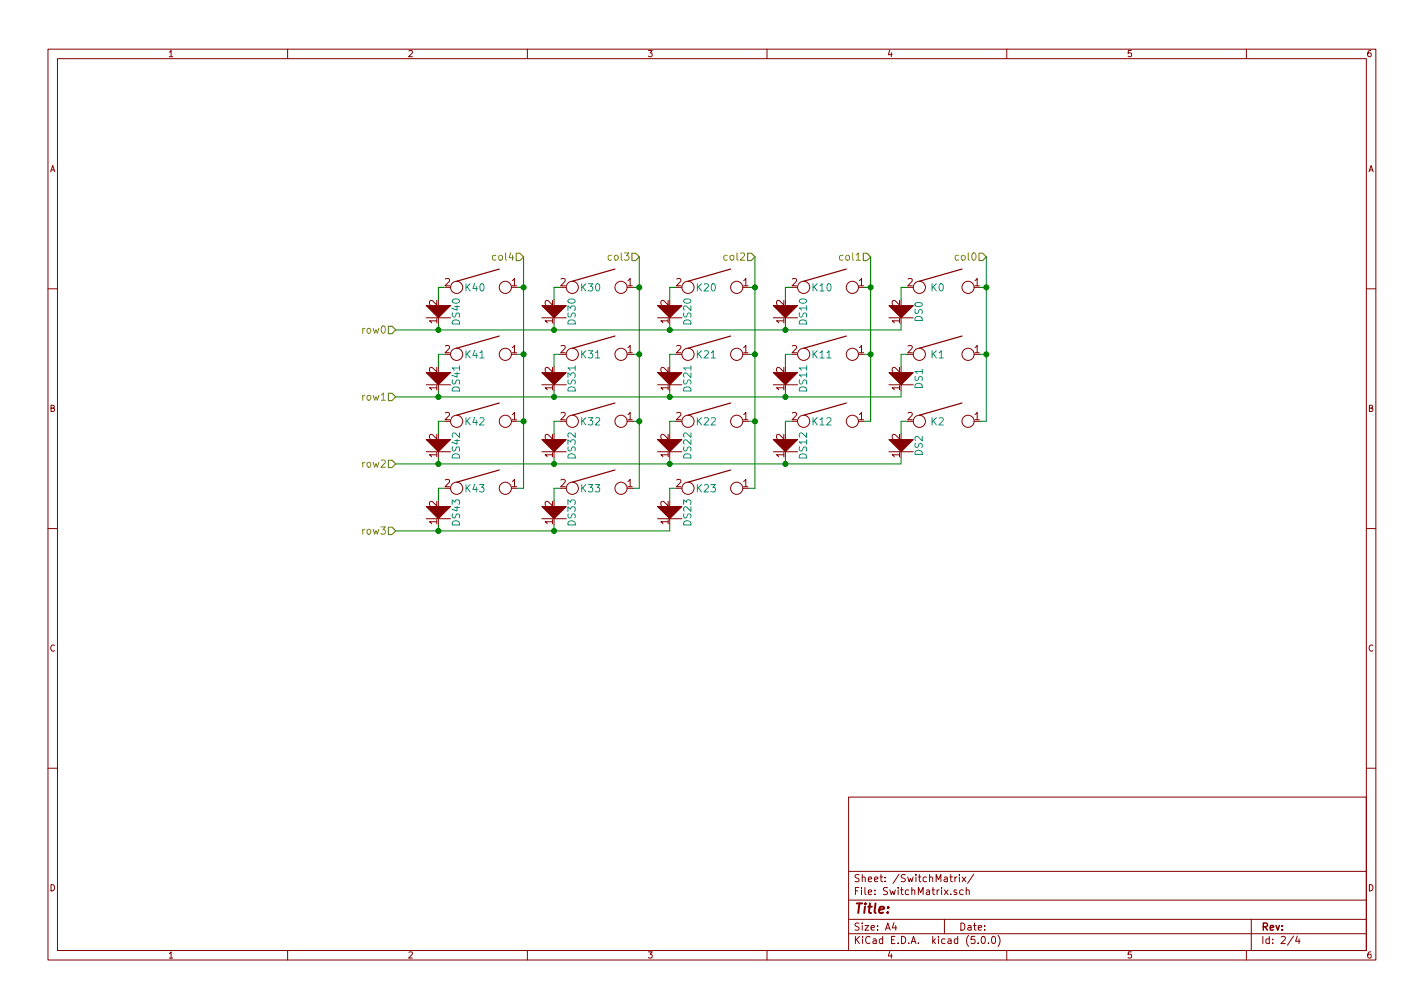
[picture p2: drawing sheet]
EESchema Schematic File Version 4
LIBS:FNH35_rev1-cache
EELAYER 26 0
EELAYER END
$Descr A4 11693 8268
encoding utf-8
Sheet 2 4
Title ""
Date ""
Rev ""
Comp ""
Comment1 ""
Comment2 ""
Comment3 ""
Comment4 ""
$EndDescr
$Comp
L keyboard_parts:KEYSW K40
U 1 1
P 3950 2350
F 0 "K40" H 3900 2350 60  0000 C CNN
F 1 "KEYSW" H 3950 2250 60  0001 C CNN
F 2 "keyswitches:Kailh_socket" H 3950 2350 60  0001 C CNN
F 3 "" H 3950 2350 60  0000 C CNN
	1    3950 2350
	1    0    0    -1  
$EndComp
$Comp
L keyboard_parts:KEYSW K41
U 1 1
P 3950 2900
F 0 "K41" H 3900 2900 60  0000 C CNN
F 1 "KEYSW" H 3950 2800 60  0001 C CNN
F 2 "keyswitches:Kailh_socket" H 3950 2900 60  0001 C CNN
F 3 "" H 3950 2900 60  0000 C CNN
	1    3950 2900
	1    0    0    -1  
$EndComp
$Comp
L keyboard_parts:KEYSW K30
U 1 1
P 4900 2350
F 0 "K30" H 4850 2350 60  0000 C CNN
F 1 "KEYSW" H 4900 2250 60  0001 C CNN
F 2 "keyswitches:Kailh_socket" H 4900 2350 60  0001 C CNN
F 3 "" H 4900 2350 60  0000 C CNN
	1    4900 2350
	1    0    0    -1  
$EndComp
$Comp
L keyboard_parts:KEYSW K31
U 1 1
P 4900 2900
F 0 "K31" H 4850 2900 60  0000 C CNN
F 1 "KEYSW" H 4900 2800 60  0001 C CNN
F 2 "keyswitches:Kailh_socket" H 4900 2900 60  0001 C CNN
F 3 "" H 4900 2900 60  0000 C CNN
	1    4900 2900
	1    0    0    -1  
$EndComp
$Comp
L keyboard_parts:KEYSW K42
U 1 1
P 3950 3450
F 0 "K42" H 3900 3450 60  0000 C CNN
F 1 "KEYSW" H 3950 3350 60  0001 C CNN
F 2 "keyswitches:Kailh_socket" H 3950 3450 60  0001 C CNN
F 3 "" H 3950 3450 60  0000 C CNN
	1    3950 3450
	1    0    0    -1  
$EndComp
$Comp
L keyboard_parts:KEYSW K32
U 1 1
P 4900 3450
F 0 "K32" H 4850 3450 60  0000 C CNN
F 1 "KEYSW" H 4900 3350 60  0001 C CNN
F 2 "keyswitches:Kailh_socket" H 4900 3450 60  0001 C CNN
F 3 "" H 4900 3450 60  0000 C CNN
	1    4900 3450
	1    0    0    -1  
$EndComp
$Comp
L keyboard_parts:KEYSW K20
U 1 1
P 5850 2350
F 0 "K20" H 5800 2350 60  0000 C CNN
F 1 "KEYSW" H 5850 2250 60  0001 C CNN
F 2 "keyswitches:Kailh_socket" H 5850 2350 60  0001 C CNN
F 3 "" H 5850 2350 60  0000 C CNN
	1    5850 2350
	1    0    0    -1  
$EndComp
$Comp
L keyboard_parts:KEYSW K21
U 1 1
P 5850 2900
F 0 "K21" H 5800 2900 60  0000 C CNN
F 1 "KEYSW" H 5850 2800 60  0001 C CNN
F 2 "keyswitches:Kailh_socket" H 5850 2900 60  0001 C CNN
F 3 "" H 5850 2900 60  0000 C CNN
	1    5850 2900
	1    0    0    -1  
$EndComp
$Comp
L keyboard_parts:KEYSW K10
U 1 1
P 6800 2350
F 0 "K10" H 6750 2350 60  0000 C CNN
F 1 "KEYSW" H 6800 2250 60  0001 C CNN
F 2 "keyswitches:Kailh_socket" H 6800 2350 60  0001 C CNN
F 3 "" H 6800 2350 60  0000 C CNN
	1    6800 2350
	1    0    0    -1  
$EndComp
$Comp
L keyboard_parts:KEYSW K11
U 1 1
P 6800 2900
F 0 "K11" H 6750 2900 60  0000 C CNN
F 1 "KEYSW" H 6800 2800 60  0001 C CNN
F 2 "keyswitches:Kailh_socket" H 6800 2900 60  0001 C CNN
F 3 "" H 6800 2900 60  0000 C CNN
	1    6800 2900
	1    0    0    -1  
$EndComp
$Comp
L keyboard_parts:KEYSW K22
U 1 1
P 5850 3450
F 0 "K22" H 5800 3450 60  0000 C CNN
F 1 "KEYSW" H 5850 3350 60  0001 C CNN
F 2 "keyswitches:Kailh_socket" H 5850 3450 60  0001 C CNN
F 3 "" H 5850 3450 60  0000 C CNN
	1    5850 3450
	1    0    0    -1  
$EndComp
$Comp
L keyboard_parts:KEYSW K12
U 1 1
P 6800 3450
F 0 "K12" H 6750 3450 60  0000 C CNN
F 1 "KEYSW" H 6800 3350 60  0001 C CNN
F 2 "keyswitches:Kailh_socket" H 6800 3450 60  0001 C CNN
F 3 "" H 6800 3450 60  0000 C CNN
	1    6800 3450
	1    0    0    -1  
$EndComp
$Comp
L keyboard_parts:KEYSW K0
U 1 1
P 7750 2350
F 0 "K0" H 7700 2350 60  0000 C CNN
F 1 "KEYSW" H 7750 2250 60  0001 C CNN
F 2 "keyswitches:Kailh_socket" H 7750 2350 60  0001 C CNN
F 3 "" H 7750 2350 60  0000 C CNN
	1    7750 2350
	1    0    0    -1  
$EndComp
$Comp
L keyboard_parts:KEYSW K1
U 1 1
P 7750 2900
F 0 "K1" H 7700 2900 60  0000 C CNN
F 1 "KEYSW" H 7750 2800 60  0001 C CNN
F 2 "keyswitches:Kailh_socket" H 7750 2900 60  0001 C CNN
F 3 "" H 7750 2900 60  0000 C CNN
	1    7750 2900
	1    0    0    -1  
$EndComp
$Comp
L keyboard_parts:KEYSW K2
U 1 1
P 7750 3450
F 0 "K2" H 7700 3450 60  0000 C CNN
F 1 "KEYSW" H 7750 3350 60  0001 C CNN
F 2 "keyswitches:Kailh_socket" H 7750 3450 60  0001 C CNN
F 3 "" H 7750 3450 60  0000 C CNN
	1    7750 3450
	1    0    0    -1  
$EndComp
$Comp
L keyboard_parts:KEYSW K43
U 1 1
P 3950 4000
F 0 "K43" H 3900 4000 60  0000 C CNN
F 1 "KEYSW" H 3950 3900 60  0001 C CNN
F 2 "keyswitches:Kailh_socket" H 3950 4000 60  0001 C CNN
F 3 "" H 3950 4000 60  0000 C CNN
	1    3950 4000
	1    0    0    -1  
$EndComp
$Comp
L keyboard_parts:KEYSW K33
U 1 1
P 4900 4000
F 0 "K33" H 4850 4000 60  0000 C CNN
F 1 "KEYSW" H 4900 3900 60  0001 C CNN
F 2 "keyswitches:Kailh_socket" H 4900 4000 60  0001 C CNN
F 3 "" H 4900 4000 60  0000 C CNN
	1    4900 4000
	1    0    0    -1  
$EndComp
$Comp
L keyboard_parts:KEYSW K23
U 1 1
P 5850 4000
F 0 "K23" H 5800 4000 60  0000 C CNN
F 1 "KEYSW" H 5850 3900 60  0001 C CNN
F 2 "keyswitches:Kailh_socket" H 5850 4000 60  0001 C CNN
F 3 "" H 5850 4000 60  0000 C CNN
	1    5850 4000
	1    0    0    -1  
$EndComp
$Comp
L keyboard_parts:D DS40
U 1 1
P 3600 2600
F 0 "DS40" V 3450 2550 60  0000 C CNN
F 1 "D" V 3750 2550 60  0001 C CNN
F 2 "keyboard_parts:D_SOD123_hand" H 3600 2600 60  0001 C CNN
F 3 "" H 3600 2600 60  0000 C CNN
	1    3600 2600
	-1   0    0    1   
$EndComp
$Comp
L keyboard_parts:D DS30
U 1 1
P 4550 2600
F 0 "DS30" V 4400 2550 60  0000 C CNN
F 1 "D" V 4700 2550 60  0001 C CNN
F 2 "keyboard_parts:D_SOD123_hand" H 4550 2600 60  0001 C CNN
F 3 "" H 4550 2600 60  0000 C CNN
	1    4550 2600
	-1   0    0    1   
$EndComp
$Comp
L keyboard_parts:D DS20
U 1 1
P 5500 2600
F 0 "DS20" V 5350 2550 60  0000 C CNN
F 1 "D" V 5650 2550 60  0001 C CNN
F 2 "keyboard_parts:D_SOD123_hand" H 5500 2600 60  0001 C CNN
F 3 "" H 5500 2600 60  0000 C CNN
	1    5500 2600
	-1   0    0    1   
$EndComp
$Comp
L keyboard_parts:D DS10
U 1 1
P 6450 2600
F 0 "DS10" V 6300 2550 60  0000 C CNN
F 1 "D" V 6600 2550 60  0001 C CNN
F 2 "keyboard_parts:D_SOD123_hand" H 6450 2600 60  0001 C CNN
F 3 "" H 6450 2600 60  0000 C CNN
	1    6450 2600
	-1   0    0    1   
$EndComp
$Comp
L keyboard_parts:D DS0
U 1 1
P 7400 2600
F 0 "DS0" V 7250 2550 60  0000 C CNN
F 1 "D" V 7550 2550 60  0001 C CNN
F 2 "keyboard_parts:D_SOD123_hand" H 7400 2600 60  0001 C CNN
F 3 "" H 7400 2600 60  0000 C CNN
	1    7400 2600
	-1   0    0    1   
$EndComp
$Comp
L keyboard_parts:D DS41
U 1 1
P 3600 3150
F 0 "DS41" V 3450 3100 60  0000 C CNN
F 1 "D" V 3750 3100 60  0001 C CNN
F 2 "keyboard_parts:D_SOD123_hand" H 3600 3150 60  0001 C CNN
F 3 "" H 3600 3150 60  0000 C CNN
	1    3600 3150
	-1   0    0    1   
$EndComp
$Comp
L keyboard_parts:D DS31
U 1 1
P 4550 3150
F 0 "DS31" V 4400 3100 60  0000 C CNN
F 1 "D" V 4700 3100 60  0001 C CNN
F 2 "keyboard_parts:D_SOD123_hand" H 4550 3150 60  0001 C CNN
F 3 "" H 4550 3150 60  0000 C CNN
	1    4550 3150
	-1   0    0    1   
$EndComp
$Comp
L keyboard_parts:D DS21
U 1 1
P 5500 3150
F 0 "DS21" V 5350 3100 60  0000 C CNN
F 1 "D" V 5650 3100 60  0001 C CNN
F 2 "keyboard_parts:D_SOD123_hand" H 5500 3150 60  0001 C CNN
F 3 "" H 5500 3150 60  0000 C CNN
	1    5500 3150
	-1   0    0    1   
$EndComp
$Comp
L keyboard_parts:D DS11
U 1 1
P 6450 3150
F 0 "DS11" V 6300 3100 60  0000 C CNN
F 1 "D" V 6600 3100 60  0001 C CNN
F 2 "keyboard_parts:D_SOD123_hand" H 6450 3150 60  0001 C CNN
F 3 "" H 6450 3150 60  0000 C CNN
	1    6450 3150
	-1   0    0    1   
$EndComp
$Comp
L keyboard_parts:D DS1
U 1 1
P 7400 3150
F 0 "DS1" V 7250 3100 60  0000 C CNN
F 1 "D" V 7550 3100 60  0001 C CNN
F 2 "keyboard_parts:D_SOD123_hand" H 7400 3150 60  0001 C CNN
F 3 "" H 7400 3150 60  0000 C CNN
	1    7400 3150
	-1   0    0    1   
$EndComp
$Comp
L keyboard_parts:D DS43
U 1 1
P 3600 4250
F 0 "DS43" V 3450 4200 60  0000 C CNN
F 1 "D" V 3750 4200 60  0001 C CNN
F 2 "keyboard_parts:D_SOD123_hand" H 3600 4250 60  0001 C CNN
F 3 "" H 3600 4250 60  0000 C CNN
	1    3600 4250
	-1   0    0    1   
$EndComp
$Comp
L keyboard_parts:D DS33
U 1 1
P 4550 4250
F 0 "DS33" V 4400 4200 60  0000 C CNN
F 1 "D" V 4700 4200 60  0001 C CNN
F 2 "keyboard_parts:D_SOD123_hand" H 4550 4250 60  0001 C CNN
F 3 "" H 4550 4250 60  0000 C CNN
	1    4550 4250
	-1   0    0    1   
$EndComp
$Comp
L keyboard_parts:D DS23
U 1 1
P 5500 4250
F 0 "DS23" V 5350 4200 60  0000 C CNN
F 1 "D" V 5650 4200 60  0001 C CNN
F 2 "keyboard_parts:D_SOD123_hand" H 5500 4250 60  0001 C CNN
F 3 "" H 5500 4250 60  0000 C CNN
	1    5500 4250
	-1   0    0    1   
$EndComp
$Comp
L keyboard_parts:D DS42
U 1 1
P 3600 3700
F 0 "DS42" V 3450 3650 60  0000 C CNN
F 1 "D" V 3750 3650 60  0001 C CNN
F 2 "keyboard_parts:D_SOD123_hand" H 3600 3700 60  0001 C CNN
F 3 "" H 3600 3700 60  0000 C CNN
	1    3600 3700
	-1   0    0    1   
$EndComp
$Comp
L keyboard_parts:D DS32
U 1 1
P 4550 3700
F 0 "DS32" V 4400 3650 60  0000 C CNN
F 1 "D" V 4700 3650 60  0001 C CNN
F 2 "keyboard_parts:D_SOD123_hand" H 4550 3700 60  0001 C CNN
F 3 "" H 4550 3700 60  0000 C CNN
	1    4550 3700
	-1   0    0    1   
$EndComp
$Comp
L keyboard_parts:D DS22
U 1 1
P 5500 3700
F 0 "DS22" V 5350 3650 60  0000 C CNN
F 1 "D" V 5650 3650 60  0001 C CNN
F 2 "keyboard_parts:D_SOD123_hand" H 5500 3700 60  0001 C CNN
F 3 "" H 5500 3700 60  0000 C CNN
	1    5500 3700
	-1   0    0    1   
$EndComp
$Comp
L keyboard_parts:D DS12
U 1 1
P 6450 3700
F 0 "DS12" V 6300 3650 60  0000 C CNN
F 1 "D" V 6600 3650 60  0001 C CNN
F 2 "keyboard_parts:D_SOD123_hand" H 6450 3700 60  0001 C CNN
F 3 "" H 6450 3700 60  0000 C CNN
	1    6450 3700
	-1   0    0    1   
$EndComp
$Comp
L keyboard_parts:D DS2
U 1 1
P 7400 3700
F 0 "DS2" V 7250 3650 60  0000 C CNN
F 1 "D" V 7550 3650 60  0001 C CNN
F 2 "keyboard_parts:D_SOD123_hand" H 7400 3700 60  0001 C CNN
F 3 "" H 7400 3700 60  0000 C CNN
	1    7400 3700
	-1   0    0    1   
$EndComp
Wire Wire Line
	7450 2350 7400 2350
Wire Wire Line
	7400 2350 7400 2450
Wire Wire Line
	6500 2350 6450 2350
Wire Wire Line
	6450 2350 6450 2450
Wire Wire Line
	5550 2350 5500 2350
Wire Wire Line
	5500 2350 5500 2450
Wire Wire Line
	4600 2350 4550 2350
Wire Wire Line
	4550 2350 4550 2450
Wire Wire Line
	3650 2350 3600 2350
Wire Wire Line
	3600 2350 3600 2450
Wire Wire Line
	3650 2900 3600 2900
Wire Wire Line
	3600 2900 3600 3000
Wire Wire Line
	4550 3000 4550 2900
Wire Wire Line
	4550 2900 4600 2900
Wire Wire Line
	5500 3000 5500 2900
Wire Wire Line
	5500 2900 5550 2900
Wire Wire Line
	6450 3000 6450 2900
Wire Wire Line
	6450 2900 6500 2900
Wire Wire Line
	7400 3000 7400 2900
Wire Wire Line
	7400 2900 7450 2900
Wire Wire Line
	7400 3550 7400 3450
Wire Wire Line
	7400 3450 7450 3450
Wire Wire Line
	6450 3550 6450 3450
Wire Wire Line
	6450 3450 6500 3450
Wire Wire Line
	5500 3550 5500 3450
Wire Wire Line
	5500 3450 5550 3450
Wire Wire Line
	4550 3550 4550 3450
Wire Wire Line
	4550 3450 4600 3450
Wire Wire Line
	3600 3550 3600 3450
Wire Wire Line
	3600 3450 3650 3450
Wire Wire Line
	3600 4300 3600 4350
Wire Wire Line
	3250 4350 3600 4350
Wire Wire Line
	5500 4350 5500 4300
Wire Wire Line
	4550 4300 4550 4350
Connection ~ 4550 4350
Wire Wire Line
	3600 3750 3600 3800
Wire Wire Line
	3250 3800 3600 3800
Wire Wire Line
	7400 3800 7400 3750
Wire Wire Line
	3600 3200 3600 3250
Wire Wire Line
	3250 3250 3600 3250
Wire Wire Line
	7400 3250 7400 3200
Wire Wire Line
	7400 2700 7400 2650
Wire Wire Line
	3250 2700 3600 2700
Wire Wire Line
	3600 2700 3600 2650
Wire Wire Line
	4550 2650 4550 2700
Connection ~ 4550 2700
Wire Wire Line
	5500 2650 5500 2700
Connection ~ 5500 2700
Wire Wire Line
	6450 2650 6450 2700
Connection ~ 6450 2700
Wire Wire Line
	6450 3200 6450 3250
Connection ~ 6450 3250
Wire Wire Line
	5500 3200 5500 3250
Connection ~ 5500 3250
Wire Wire Line
	4550 3200 4550 3250
Connection ~ 4550 3250
Wire Wire Line
	4550 3750 4550 3800
Connection ~ 4550 3800
Wire Wire Line
	5500 3750 5500 3800
Connection ~ 5500 3800
Wire Wire Line
	6450 3750 6450 3800
Connection ~ 6450 3800
Wire Wire Line
	6150 2350 6200 2350
Wire Wire Line
	6200 2100 6200 2350
Wire Wire Line
	6200 4000 6150 4000
Wire Wire Line
	6150 3450 6200 3450
Connection ~ 6200 3450
Wire Wire Line
	6200 2900 6150 2900
Connection ~ 6200 2900
Wire Wire Line
	8050 2350 8100 2350
Wire Wire Line
	8100 3450 8050 3450
Wire Wire Line
	8100 2900 8050 2900
Connection ~ 8100 2900
Wire Wire Line
	7150 3450 7100 3450
Wire Wire Line
	7150 2350 7100 2350
Wire Wire Line
	7100 2900 7150 2900
Connection ~ 7150 2900
Wire Wire Line
	5250 4000 5200 4000
Wire Wire Line
	5250 2100 5250 2350
Wire Wire Line
	5250 2350 5200 2350
Wire Wire Line
	5200 2900 5250 2900
Connection ~ 5250 2900
Wire Wire Line
	5250 3450 5200 3450
Connection ~ 5250 3450
Wire Wire Line
	4300 4000 4250 4000
Wire Wire Line
	4300 2100 4300 2350
Wire Wire Line
	4300 2350 4250 2350
Wire Wire Line
	4250 2900 4300 2900
Connection ~ 4300 2900
Wire Wire Line
	4300 3450 4250 3450
Connection ~ 4300 3450
Text HLabel 8100 2100 0    60   Input ~ 0
col0
Text HLabel 7150 2100 0    60   Input ~ 0
col1
Text HLabel 6200 2100 0    60   Input ~ 0
col2
Text HLabel 5250 2100 0    60   Input ~ 0
col3
Text HLabel 4300 2100 0    60   Input ~ 0
col4
Text HLabel 3250 2700 0    60   Input ~ 0
row0
Text HLabel 3250 3250 0    60   Input ~ 0
row1
Text HLabel 3250 3800 0    60   Input ~ 0
row2
Text HLabel 3250 4350 0    60   Input ~ 0
row3
Connection ~ 3600 2700
Connection ~ 3600 3250
Connection ~ 3600 3800
Connection ~ 3600 4350
Connection ~ 4300 2350
Connection ~ 5250 2350
Connection ~ 6200 2350
Connection ~ 7150 2350
Connection ~ 8100 2350
Wire Wire Line
	8100 2100 8100 2350
Wire Wire Line
	7150 2100 7150 2350
Wire Wire Line
	5550 4000 5500 4000
Wire Wire Line
	5500 4000 5500 4100
Wire Wire Line
	4550 4100 4550 4000
Wire Wire Line
	4550 4000 4600 4000
Wire Wire Line
	3600 4100 3600 4000
Wire Wire Line
	3600 4000 3650 4000
Wire Wire Line
	4550 4350 5500 4350
Wire Wire Line
	4550 2700 5500 2700
Wire Wire Line
	5500 2700 6450 2700
Wire Wire Line
	6450 2700 7400 2700
Wire Wire Line
	6450 3250 7400 3250
Wire Wire Line
	5500 3250 6450 3250
Wire Wire Line
	4550 3250 5500 3250
Wire Wire Line
	4550 3800 5500 3800
Wire Wire Line
	5500 3800 6450 3800
Wire Wire Line
	6450 3800 7400 3800
Wire Wire Line
	6200 3450 6200 4000
Wire Wire Line
	6200 2900 6200 3450
Wire Wire Line
	8100 2900 8100 3450
Wire Wire Line
	7150 2900 7150 3450
Wire Wire Line
	5250 2900 5250 3450
Wire Wire Line
	5250 3450 5250 4000
Wire Wire Line
	4300 2900 4300 3450
Wire Wire Line
	4300 3450 4300 4000
Wire Wire Line
	3600 2700 4550 2700
Wire Wire Line
	3600 3250 4550 3250
Wire Wire Line
	3600 3800 4550 3800
Wire Wire Line
	3600 4350 4550 4350
Wire Wire Line
	4300 2350 4300 2900
Wire Wire Line
	5250 2350 5250 2900
Wire Wire Line
	6200 2350 6200 2900
Wire Wire Line
	7150 2350 7150 2900
Wire Wire Line
	8100 2350 8100 2900
$EndSCHEMATC
